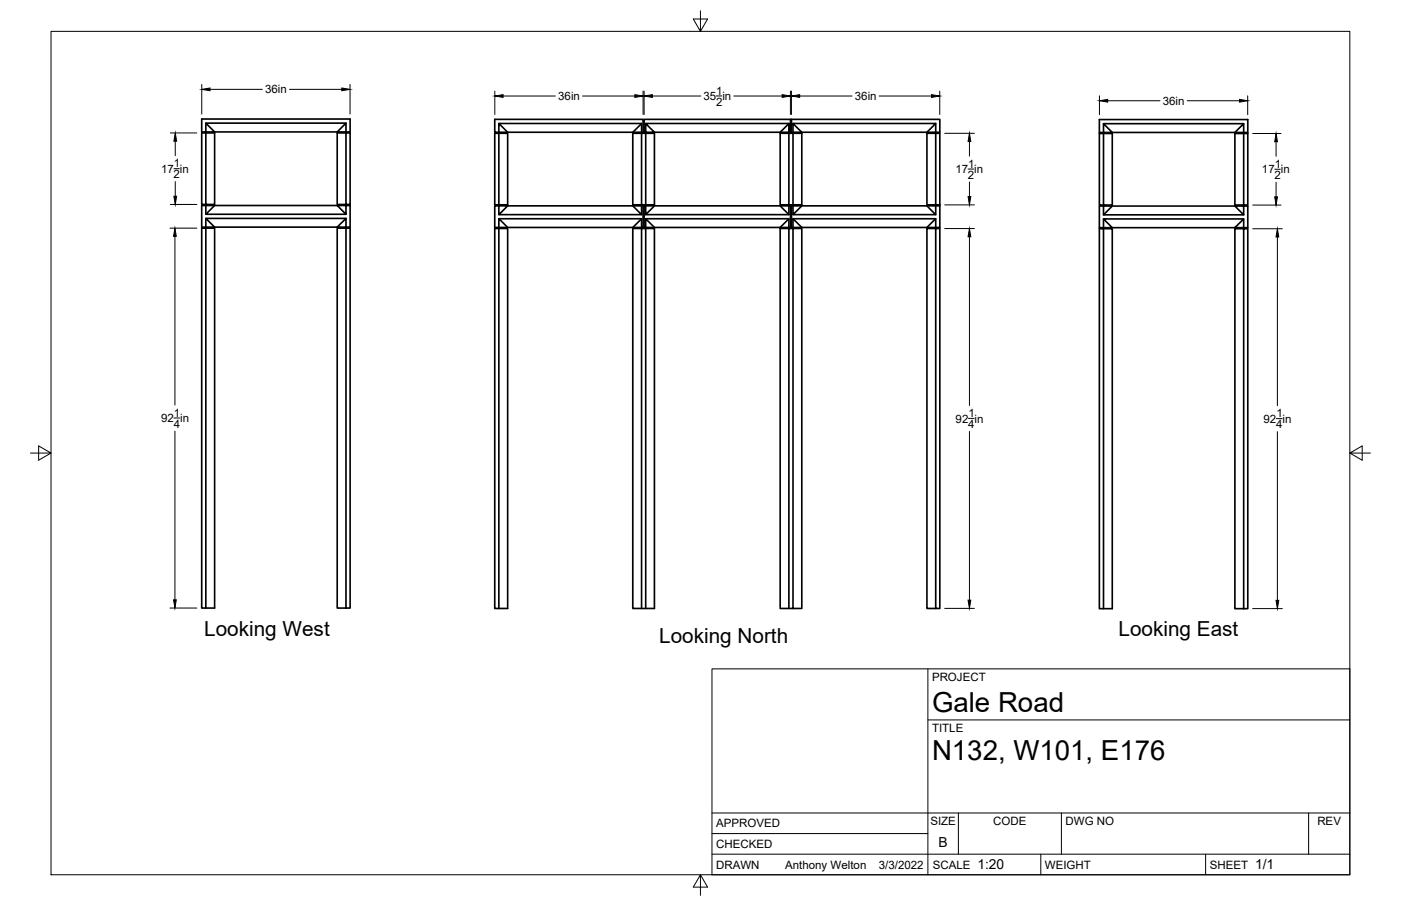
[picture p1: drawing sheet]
<svg xmlns="http://www.w3.org/2000/svg" width="432mm" height="279mm" viewBox="0 0 432 279" stroke-linecap="round" stroke-linejoin="round" font-family="sans-serif">
<!-- layer: Visible -->
<g fill="none" stroke="#000" stroke-width=".51">
<path d="M63.4 38l2.7 2.7h-2.7zM63.4 38h43.2M152.5 36.8h45.7v4h-45.7zM153.8 38.1h43.9v2.7M197.7 38.1l-2.7 2.7M199 38.1v2.7h2.7l-2.7-2.7h44.1v2.7h.5v-4h-45.1v4h.5M243.1 38.1l-2.6 2.7h-38.8M243.9 36.8h45.8v4h-45.8zM244.4 38.1h44l-2.7 2.7M288.4 38.1v2.7M340.1 38.1l2.7 2.8h-2.7zM340.1 38.1h43.2"/>
<path d="M63.4 41v22.1h2.7v-22.1h-3.9v22.1h1.2M63.4 40.7h-1.2v-4h45.7v4h-41.8M103.9 40.7l2.7-2.7v2.7M106.6 41v22.1h1.3v-22.1h-4v22.1h2.7M153.8 41.1v22.1h2.7v-22.1h-4v22.1h1.3M153.8 40.8v-2.7l2.7 2.7M195 41.1h6.7v22.1h-6.7zM197.7 41.1v22.1M199 41.1v22.1M240.5 41.1h6.6v22.1h-6.6zM240.5 40.8h2.6M243.1 41.1v22.1"/>
<path d="M244.4 40.8v-2.7l2.7 2.7M244.4 41.1v22.1M288.4 41.1v22.1h1.3v-22.1h-4v22.1h2.7M340.1 41.2v22h2.7v-22h-4v22h1.3M340.1 40.9h-1.3v-4h45.8v4h-41.8M380.6 40.9l2.7-2.8v2.8M383.3 41.2v22h1.3v-22h-4v22h2.7M63.4 70.4h2.7v117.1h-3.9v-117.1h1.2v117.1M63.4 63.4v2.7M63.4 67.4v2.6M66.1 63.4h-3.9v6.6h41.7M103.9 63.4h2.7v2.7z"/>
<path d="M103.9 63.4h-37.8l-2.7 2.7h43.2M104.1 69.9l2.5-2.5v2.6h-2.7zM106.6 70.4h-2.7v117.1h4v-117.1h-1.3v117.1M106.6 67.4h-43.2l2.7 2.6M106.6 63.4h1.3v6.6h-1.3M153.8 70.5h2.7v117.1h-4v-117.1h1.3v117.1M153.8 63.5h-1.3v6.6h45.7v-6.6h-41.7M153.8 63.5h2.7l-2.7 2.7zM153.8 70.1v-2.6l2.7 2.6M153.8 67.5h43.9v2.6M195 63.5l2.7 2.7h-43.9M197.7 70.5h-2.7v117.1h6.7v-117.1h-2.7"/>
<path d="M197.7 67.5l-2.7 2.6M197.7 63.5v2.7M198.5 63.5h45.1v6.6h-45.1zM199 70.1v-2.6l2.7 2.6M199 63.5v2.7l2.7-2.7M199 67.5h44.1v2.6M240.5 63.5l2.6 2.7M243.1 70.5h-2.6v117.1h6.6v-117.1h-2.7v117.1M243.1 63.5v2.7h-44.1M243.1 67.5l-2.6 2.6M243.9 63.5h45.8v6.6h-45.8zM244.4 70.5h-1.3v117.1"/>
<path d="M244.4 63.5v2.7l2.7-2.7M244.4 70.1v-2.6l2.7 2.6M244.4 67.5h44v2.6M285.7 63.5l2.7 2.7h-44M288.4 70.5h-2.7v117.1h4v-117.1h-1.3v117.1M288.4 67.5l-2.7 2.6M288.4 63.5v2.7M340.1 70.5h2.7v117.2h-4v-117.2h1.3v117.2M340.1 63.5v2.8M340.1 67.5v2.7M342.8 63.5h-4v6.7h41.8M380.6 63.5h2.7v2.8z"/>
<path d="M380.6 63.5h-37.8l-2.7 2.8h43.2M380.7 70.1l2.6-2.6v2.7h-2.7zM383.3 70.5h-2.7v117.2h4v-117.2h-1.3v117.2M383.3 67.5h-43.2l2.7 2.7M383.3 63.5h1.3v6.7h-1.3M197.7 187.6v-117.1h1.3v117.1"/>
</g>
<!-- layer: Border -->
<path d="M15.7 9.7h400.3v260.1h-400.3zM215.9 3.3v6.4l-2.2-3.8h4.4l-2.2 3.8M9.4 139.7h6.3l-3.8-2.2v4.4l3.8-2.2M416 139.7l3.8 2.2v-4.4l-3.8 2.2h6.4M215.9 269.8l2.2 3.8h-4.4l2.2-3.8v6.3" fill="none" stroke="#000" stroke-width=".31"/>
<!-- layer: Titleblock -->
<path d="M219.4 206.3h196.6v63.5h-196.6zM286 206.3v63.5M286 222h130M219.4 257.1h66.6M219.4 250.7h196.6M295.4 250.7v12.7M327.1 250.7v12.7M403.3 250.7v12.7M219.4 263.4h196.6M320.8 263.4v6.4M371.6 263.4v6.4" fill="none" stroke="#000" stroke-width=".31"/>
<!-- layer: Dimensions -->
<g fill="none" stroke="#000" stroke-width=".31">
<path d="M62.2 26v9.2M64.7 27.6h16.2M89.2 27.6h16.1M107.9 26v9.2M152.5 28.1v7.2M155 29.6h16.2M179.5 29.6h16.2M198.2 28.1v7.2M198.5 28.1v7.2M201.1 29.6h14.9M220.8 29.6h1.7M226.2 29.6h14.9"/>
<path d="M243.6 28.1v7.2M243.9 28.1v7.2M246.5 29.6h16.1M271 29.6h16.1M289.6 28.1v7.2M338.9 29.5v5.9M341.4 31.1h16.1M365.9 31.1h16.1M384.6 29.5v5.9M52.5 41h8.2M53.6 52h1.7M54 43.5v4.5"/>
<path d="M54 56v4.5M291.2 41.1h9.1M298.4 52.1h1.7M298.8 43.6v4.6M298.8 56.1v4.5M386.1 41.2h8.7M392.9 52.2h1.7M393.3 43.7v4.5M393.3 56.2v4.5M52.4 70.4h8.3M52.5 63.1h8.2M53.9 72.9v52"/>
<path d="M291.2 63.2h9.1M291.2 70.5h9.1M298.8 73v52.1M386.1 63.2h8.7M386.1 70.5h9.1M393.7 73.1v52M53.6 128.9h1.8M53.9 132.9v52.1M298.5 129h1.7M298.8 133.1v52M393.4 129.1h1.7M393.7 133.1v52"/>
<path d="M52.4 187.5h8.3M291.2 187.6h9.1M386.1 187.7h9.1"/>
</g>
<g fill="#000" stroke="#000" stroke-width=".31">
<path d="M62.2 27.6l2.5-.5v.9zM105.3 27.1l2.6 .5-2.6 .4zM152.5 29.6l2.5-.4v.8zM195.7 29.2l2.5 .4-2.5 .4zM198.5 29.6l2.6-.4v.8zM241.1 29.2l2.5 .4-2.5 .4zM243.9 29.6l2.6-.4v.8zM287.1 29.2l2.5 .4-2.5 .4zM338.9 31.1l2.5-.5v.9zM382 30.6l2.6 .5-2.6 .4zM54 41l.4 2.5h-.8zM298.8 41.1l.4 2.5h-.8z"/>
<path d="M393.3 41.2l.4 2.5h-.8zM53.9 70.4l.4 2.5h-.8zM53.6 60.5h.8l-.4 2.6zM298.4 60.6h.8l-.4 2.6zM298.8 70.5l.4 2.5h-.8zM392.9 60.7h.8l-.4 2.5zM393.7 70.5l.4 2.6h-.8zM53.5 185h.8l-.4 2.5zM298.4 185.1h.8l-.4 2.5zM393.3 185.1h.8l-.4 2.6z"/>
</g>
<g font-size="8.5">
<text x="287.3" y="219.5">Gale Road</text>
<text x="287.3" y="234.5">N132, W101, E176</text>
</g>
<g font-size="6.4">
<text x="62.9" y="196.3">Looking West</text>
<text x="344.7" y="196.3">Looking East</text>
<text x="203.2" y="198.1">Looking North</text>
</g>
<g font-size="4.3">
<text x="289.3" y="261.2">B</text>
<text x="301.2" y="268.1">1:20</text>
<text x="386.8" y="268.1">1/1</text>
</g>
<g font-size="3.5">
<text x="81.7" y="28.8">36in</text>
<text x="220.8" y="29.2">1</text>
<text x="172" y="30.9">36in</text>
<text x="216.8" y="30.9">35 in</text>
<text x="220.7" y="32.6">2</text>
<text x="263.5" y="30.9">36in</text>
<text x="358.4" y="32.3">36in</text>
<text x="49.7" y="53.3">17 in</text>
<text x="53.6" y="51.6">1</text>
<text x="294.4" y="53.4">17 in</text>
<text x="298.4" y="51.7">1</text>
<text x="389" y="53.5">17 in</text>
<text x="392.9" y="51.8">1</text>
<text x="53.5" y="55">2</text>
<text x="298.3" y="55.1">2</text>
<text x="392.8" y="55.2">2</text>
<text x="49.6" y="130.2">92 in</text>
<text x="53.6" y="131.9">4</text>
<text x="53.6" y="128.5">1</text>
<text x="294.5" y="130.3">92 in</text>
<text x="298.4" y="132">4</text>
<text x="298.5" y="128.6">1</text>
<text x="389.4" y="130.4">92 in</text>
<text x="393.4" y="128.7">1</text>
<text x="393.3" y="132.1">4</text>
<text x="287.3" y="210.1">PROJECT</text>
<text x="287.3" y="225.8">TITLE</text>
<text x="220.7" y="255.2">APPROVED</text>
<text x="286.7" y="254.5">SIZE</text>
<text x="306.1" y="254.5">CODE</text>
<text x="328.4" y="254.5">DWG NO</text>
<text x="406" y="254.5">REV</text>
<text x="220.7" y="261.5">CHECKED</text>
<text x="220.7" y="267.9">DRAWN</text>
<text x="242" y="267.9">Anthony Welton</text>
<text x="270.9" y="267.9">3/3/2022</text>
<text x="287.5" y="267.9">SCALE</text>
<text x="322.1" y="267.9">WEIGHT</text>
<text x="372.9" y="267.9">SHEET</text>
</g>
</svg>
